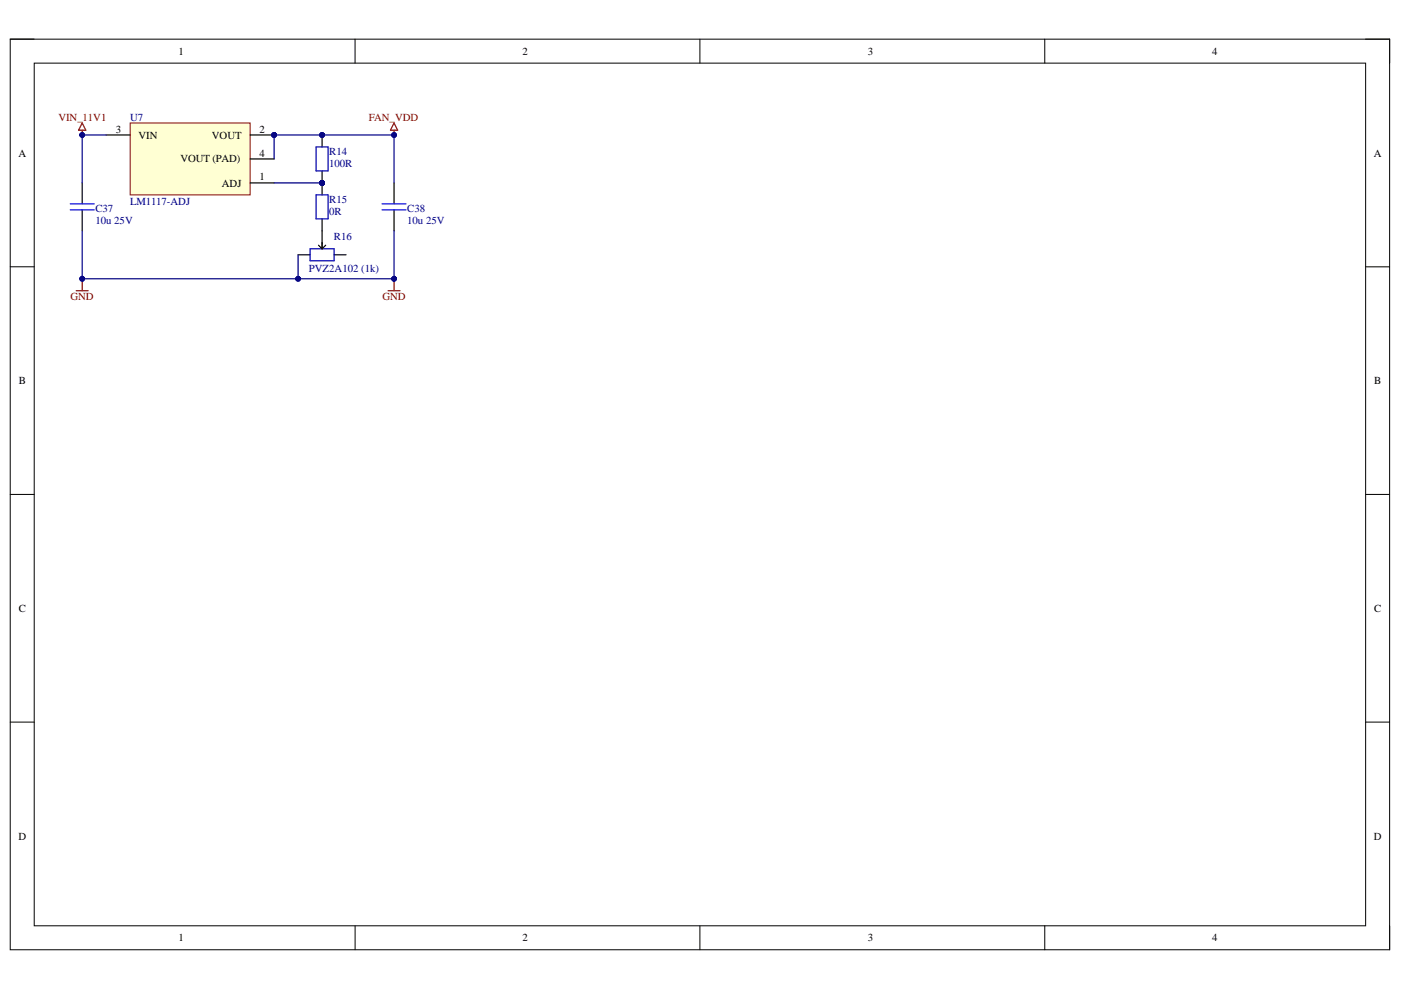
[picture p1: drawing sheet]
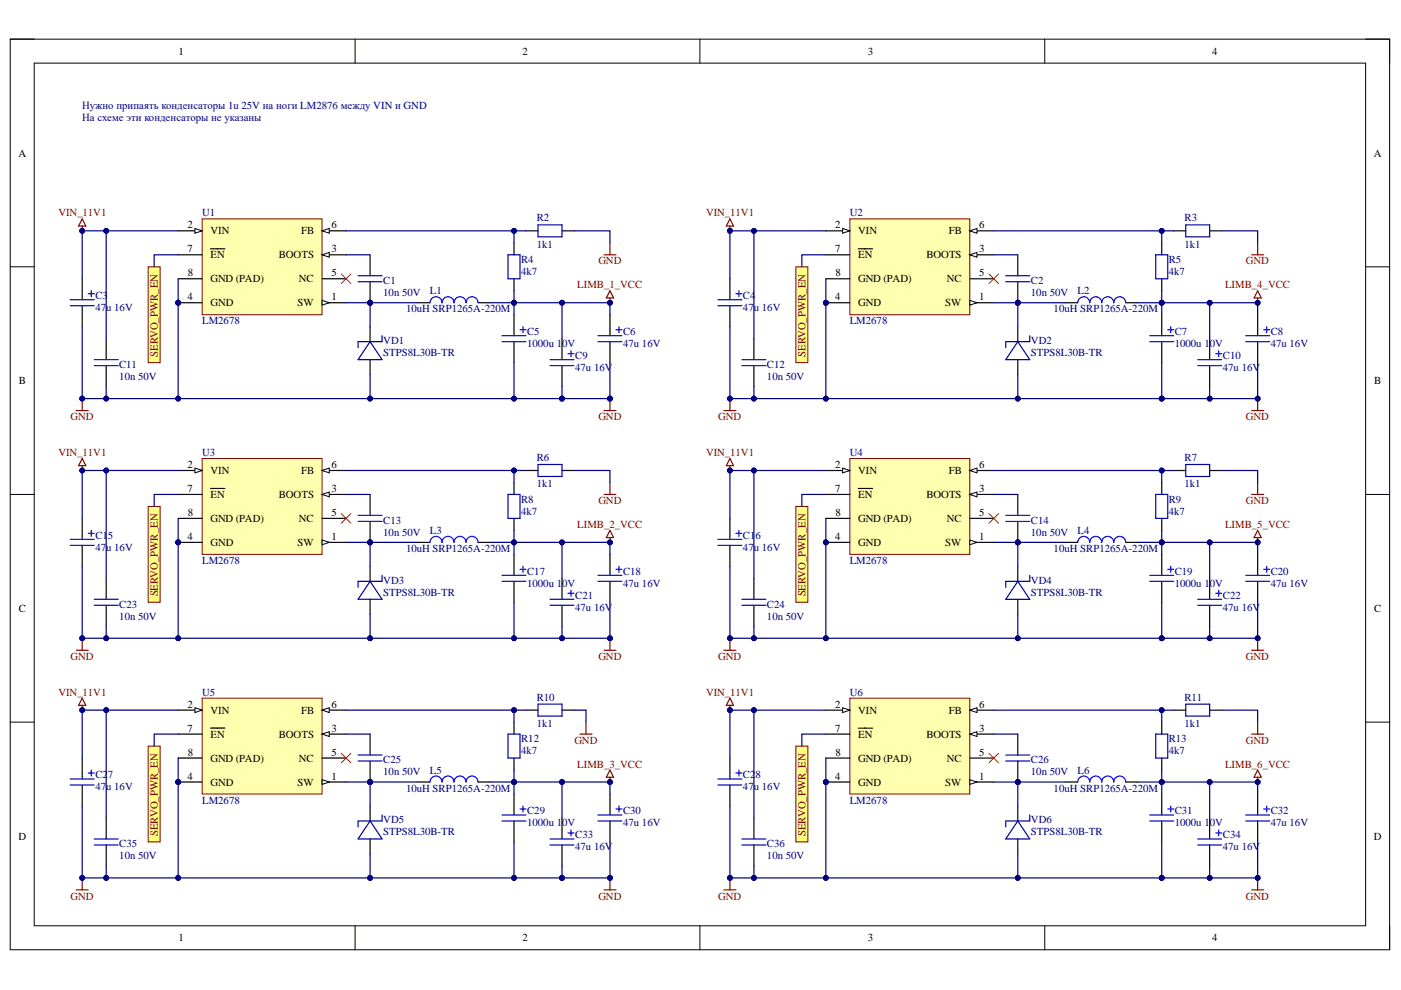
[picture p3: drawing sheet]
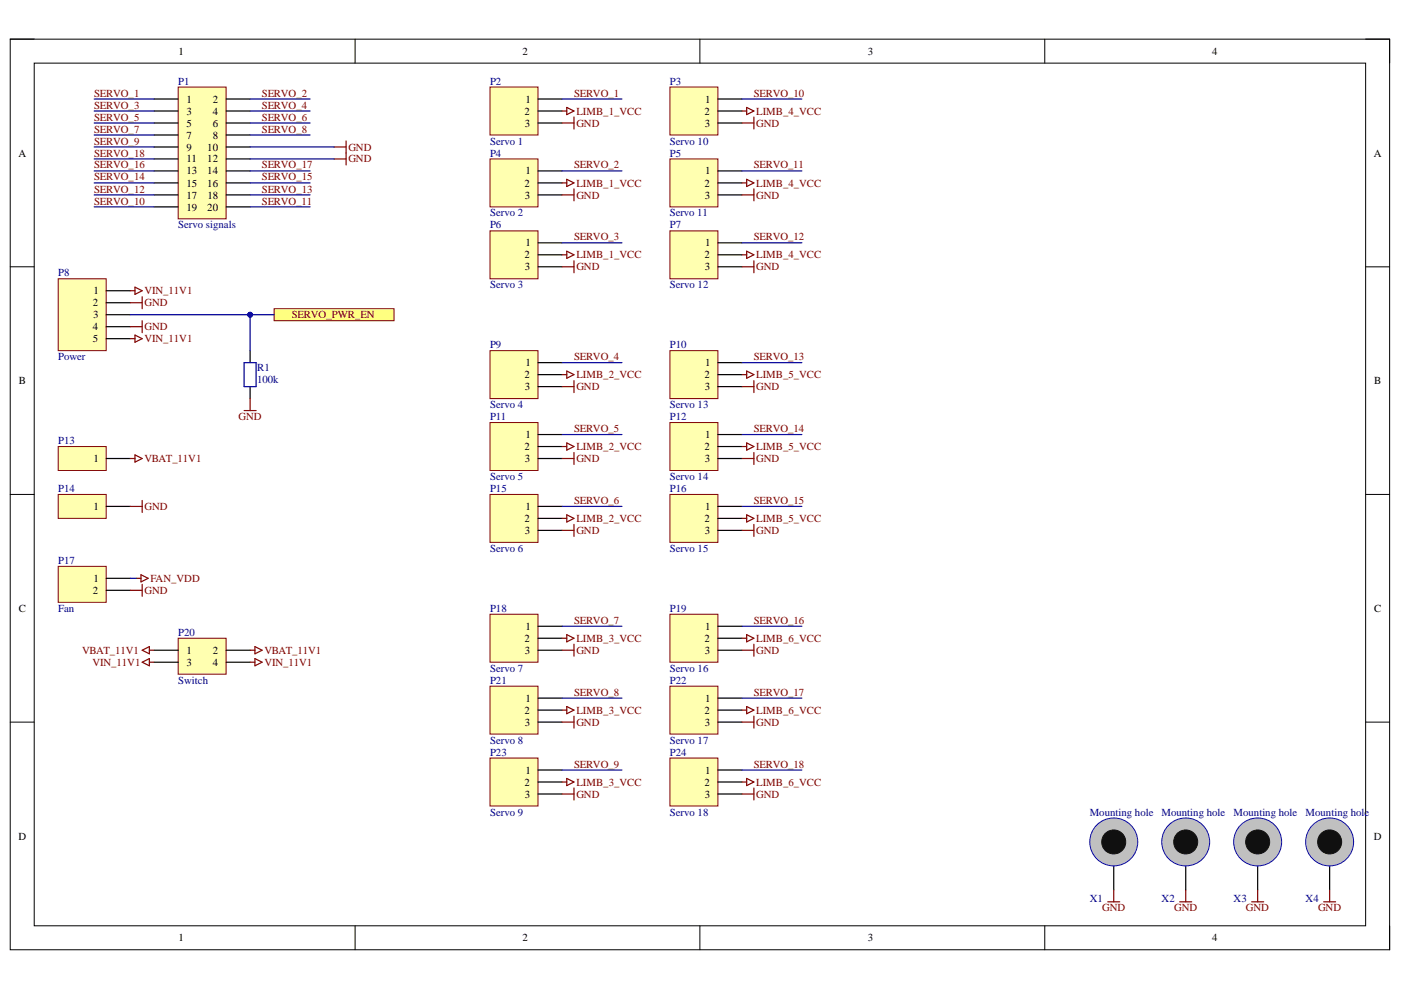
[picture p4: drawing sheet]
# Altium project PowerBoard.PrjPcb
ProjectAuthor: NeoProg; ProjectRevision: 1.00; ProjectStatus: D
4 sheets, 101 parts. Net scope: hierarchical (ports join the sheet entries above them; power ports are global).
Board file: PCB.PcbDoc
Sheets:
  Main.SchDoc
    Connectors = Connectors.SchDoc
    Main DC-DC = Main DC-DC.SchDoc
    Power = Power.SchDoc

## Sheet Main.SchDoc
size A3; SheetNumber: 1; SheetTotal: 1

### Sub-sheets
Connectors = Connectors.SchDoc: SERVO_PWR_EN
Main DC-DC = Main DC-DC.SchDoc: SERVO_PWR_EN
Power = Power.SchDoc: no entries

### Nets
SERVO_PWR_EN: sheet Connectors/SERVO_PWR_EN, sheet Main DC-DC/SERVO_PWR_EN

## Sheet Connectors.SchDoc
size A4; SheetNumber: 1; SheetTotal: 1

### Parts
P1  Servo signals  [IDC-20]
P2  Servo 1  [PLS-3 2.54]
P3  Servo 10  [PLS-3 2.54]
P4  Servo 2  [PLS-3 2.54]
P5  Servo 11  [PLS-3 2.54]
P6  Servo 3  [PLS-3 2.54]
P7  Servo 12  [PLS-3 2.54]
P8  Power  [PLS-5 2.54]
P9  Servo 4  [PLS-3 2.54]
P10  Servo 13  [PLS-3 2.54]
P11  Servo 5  [PLS-3 2.54]
P12  Servo 14  [PLS-3 2.54]
P13  (no value)  [WIRE_SMD_5X5]
P14  (no value)  [WIRE_SMD_5X5]
P15  Servo 6  [PLS-3 2.54]
P16  Servo 15  [PLS-3 2.54]
P17  Fan  [PLS-2 2.54]
P18  Servo 7  [PLS-3 2.54]
P19  Servo 16  [PLS-3 2.54]
P20  Switch  [PLD-2 2.54]
P21  Servo 8  [PLS-3 2.54]
P22  Servo 17  [PLS-3 2.54]
P23  Servo 9  [PLS-3 2.54]
P24  Servo 18  [PLS-3 2.54]
R1  100k  [R_0603/1608]
X1  Mounting hole  [HOLE_M3_D6.0/3.5]  (no BOM)
X2  Mounting hole  [HOLE_M3_D6.0/3.5]  (no BOM)
X3  Mounting hole  [HOLE_M3_D6.0/3.5]  (no BOM)
X4  Mounting hole  [HOLE_M3_D6.0/3.5]  (no BOM)

### Ports
SERVO_PWR_EN

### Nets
FAN_VDD: P17.1
GND: P1.10 P1.12 P2.3 P3.3 P4.3 P5.3 P6.3 P7.3 P8.2 P8.4 P9.3 P10.3 P11.3 P12.3 P14.1 P15.3 P16.3 P17.2 P18.3 P19.3 P21.3 P22.3 P23.3 P24.3 R1.2 X1.1 X2.1 X3.1 X4.1
LIMB_1_VCC: P2.2 P4.2 P6.2
LIMB_2_VCC: P9.2 P11.2 P15.2
LIMB_3_VCC: P18.2 P21.2 P23.2
LIMB_4_VCC: P3.2 P5.2 P7.2
LIMB_5_VCC: P10.2 P12.2 P16.2
LIMB_6_VCC: P19.2 P22.2 P24.2
VBAT_11V1: P13.1 P20.1 P20.2
VIN_11V1: P8.1 P8.5 P20.3 P20.4
SERVO_1: P1.1 P2.1
SERVO_2: P1.2 P4.1
SERVO_3: P1.3 P6.1
SERVO_4: P1.4 P9.1
SERVO_5: P1.5 P11.1
SERVO_6: P1.6 P15.1
SERVO_7: P1.7 P18.1
SERVO_8: P1.8 P21.1
SERVO_9: P1.9 P23.1
SERVO_10: P1.19 P3.1
SERVO_11: P1.20 P5.1
SERVO_12: P1.17 P7.1
SERVO_13: P1.18 P10.1
SERVO_14: P1.15 P12.1
SERVO_15: P1.16 P16.1
SERVO_16: P1.13 P19.1
SERVO_17: P1.14 P22.1
SERVO_18: P1.11 P24.1
SERVO_PWR_EN: P8.3 R1.1 ; port SERVO_PWR_EN

## Sheet Main DC-DC.SchDoc
size A4; SheetNumber: 1; SheetTotal: 1

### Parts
C1  10n 50V  [C_0805/2012]
C2  10n 50V  [C_0805/2012]
C3  47u 16V  [TECAP_TYPE_C]
C4  47u 16V  [TECAP_TYPE_C]
C5  1000u 10V  [ECAP_D10.0x10.5]
C6  47u 16V  [TECAP_TYPE_D]
C7  1000u 10V  [ECAP_D10.0x10.5]
C8  47u 16V  [TECAP_TYPE_D]
C9  47u 16V  [TECAP_TYPE_D]
C10  47u 16V  [TECAP_TYPE_D]
C11  10n 50V  [C_0805/2012]
C12  10n 50V  [C_0805/2012]
C13  10n 50V  [C_0805/2012]
C14  10n 50V  [C_0805/2012]
C15  47u 16V  [TECAP_TYPE_C]
C16  47u 16V  [TECAP_TYPE_C]
C17  1000u 10V  [ECAP_D10.0x10.5]
C18  47u 16V  [TECAP_TYPE_D]
C19  1000u 10V  [ECAP_D10.0x10.5]
C20  47u 16V  [TECAP_TYPE_D]
C21  47u 16V  [TECAP_TYPE_D]
C22  47u 16V  [TECAP_TYPE_D]
C23  10n 50V  [C_0805/2012]
C24  10n 50V  [C_0805/2012]
C25  10n 50V  [C_0805/2012]
C26  10n 50V  [C_0805/2012]
C27  47u 16V  [TECAP_TYPE_C]
C28  47u 16V  [TECAP_TYPE_C]
C29  1000u 10V  [ECAP_D10.0x10.5]
C30  47u 16V  [TECAP_TYPE_D]
C31  1000u 10V  [ECAP_D10.0x10.5]
C32  47u 16V  [TECAP_TYPE_D]
C33  47u 16V  [TECAP_TYPE_D]
C34  47u 16V  [TECAP_TYPE_D]
C35  10n 50V  [C_0805/2012]
C36  10n 50V  [C_0805/2012]
L1  10uH SRP1265A-220M  [L_13x13]
L2  10uH SRP1265A-220M  [L_13x13]
L3  10uH SRP1265A-220M  [L_13x13]
L4  10uH SRP1265A-220M  [L_13x13]
L5  10uH SRP1265A-220M  [L_13x13]
L6  10uH SRP1265A-220M  [L_13x13]
R2  1k1  [R_0805/2012]
R3  1k1  [R_0805/2012]
R4  4k7  [R_0805/2012]
R5  4k7  [R_0805/2012]
R6  1k1  [R_0805/2012]
R7  1k1  [R_0805/2012]
R8  4k7  [R_0805/2012]
R9  4k7  [R_0805/2012]
R10  1k1  [R_0805/2012]
R11  1k1  [R_0805/2012]
R12  4k7  [R_0805/2012]
R13  4k7  [R_0805/2012]
U1  LM2678  [TO263-7/D2PAK-7]
U2  LM2678  [TO263-7/D2PAK-7]
U3  LM2678  [TO263-7/D2PAK-7]
U4  LM2678  [TO263-7/D2PAK-7]
U5  LM2678  [TO263-7/D2PAK-7]
U6  LM2678  [TO263-7/D2PAK-7]
VD1  STPS8L30B-TR  [TO252AA/DPAK]
VD2  STPS8L30B-TR  [TO252AA/DPAK]
VD3  STPS8L30B-TR  [TO252AA/DPAK]
VD4  STPS8L30B-TR  [TO252AA/DPAK]
VD5  STPS8L30B-TR  [TO252AA/DPAK]
VD6  STPS8L30B-TR  [TO252AA/DPAK]

### Ports
SERVO_PWR_EN

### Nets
GND: C3.2(NEG) C4.2(NEG) C5.2(NEG) C6.2(NEG) C7.2(NEG) C8.2(NEG) C9.2(NEG) C10.2(NEG) C11.2 C12.2 C15.2(NEG) C16.2(NEG) C17.2(NEG) C18.2(NEG) C19.2(NEG) C20.2(NEG) C21.2(NEG) C22.2(NEG) C23.2 C24.2 C27.2(NEG) C28.2(NEG) C29.2(NEG) C30.2(NEG) C31.2(NEG) C32.2(NEG) C33.2(NEG) C34.2(NEG) C35.2 C36.2 R2.2 R3.2 R6.2 R7.2 R10.2 R11.2 U1.4(GND) U1.8(GND_(PAD)) U2.4(GND) U2.8(GND_(PAD)) U3.4(GND) U3.8(GND_(PAD)) U4.4(GND) U4.8(GND_(PAD)) U5.4(GND) U5.8(GND_(PAD)) U6.4(GND) U6.8(GND_(PAD)) VD1.1 VD2.1 VD3.1 VD4.1 VD5.1 VD6.1
LIMB_1_VCC: C5.1(POS) C6.1(POS) C9.1(POS) L1.2 R4.2
LIMB_2_VCC: C17.1(POS) C18.1(POS) C21.1(POS) L3.2 R8.2
LIMB_3_VCC: C29.1(POS) C30.1(POS) C33.1(POS) L5.2 R12.2
LIMB_4_VCC: C7.1(POS) C8.1(POS) C10.1(POS) L2.2 R5.2
LIMB_5_VCC: C19.1(POS) C20.1(POS) C22.1(POS) L4.2 R9.2
LIMB_6_VCC: C31.1(POS) C32.1(POS) C34.1(POS) L6.2 R13.2
VIN_11V1: C3.1(POS) C4.1(POS) C11.1 C12.1 C15.1(POS) C16.1(POS) C23.1 C24.1 C27.1(POS) C28.1(POS) C35.1 C36.1 U1.2(VIN) U2.2(VIN) U3.2(VIN) U4.2(VIN) U5.2(VIN) U6.2(VIN)
SERVO_PWR_EN: U1.7(~{EN}) U2.7(~{EN}) U3.7(~{EN}) U4.7(~{EN}) U5.7(~{EN}) U6.7(~{EN}) ; port SERVO_PWR_EN
NetC1_1: C1.1 U1.3(BOOTS)
NetC1_2: C1.2 L1.1 U1.1(SW) VD1.2
NetC2_1: C2.1 U2.3(BOOTS)
NetC2_2: C2.2 L2.1 U2.1(SW) VD2.2
NetC13_1: C13.1 U3.3(BOOTS)
NetC13_2: C13.2 L3.1 U3.1(SW) VD3.2
NetC14_1: C14.1 U4.3(BOOTS)
NetC14_2: C14.2 L4.1 U4.1(SW) VD4.2
NetC25_1: C25.1 U5.3(BOOTS)
NetC25_2: C25.2 L5.1 U5.1(SW) VD5.2
NetC26_1: C26.1 U6.3(BOOTS)
NetC26_2: C26.2 L6.1 U6.1(SW) VD6.2
NetR2_1: R2.1 R4.1 U1.6(FB)
NetR3_1: R3.1 R5.1 U2.6(FB)
NetR6_1: R6.1 R8.1 U3.6(FB)
NetR7_1: R7.1 R9.1 U4.6(FB)
NetR10_1: R10.1 R12.1 U5.6(FB)
NetR11_1: R11.1 R13.1 U6.6(FB)

Not connected (* = marked no-connect by the designer): U1 5(NC)*; U2 5(NC)*; U3 5(NC)*; U4 5(NC)*; U5 5(NC)*; U6 5(NC)*

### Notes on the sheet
- Нужно припаять конденсаторы 1u 25V на ноги LM2876 между VIN и GND
- На схеме эти конденсаторы не указаны

## Sheet Power.SchDoc
size A4; SheetNumber: 1; SheetTotal: 1

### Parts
C37  10u 25V  [C_1206/3216]
C38  10u 25V  [C_1206/3216]
R14  100R  [R_0603/1608]
R15  0R  [R_0603/1608]
R16  PVZ2A102 (1k)  [R_VAR_3.2x3.2_SMD]
U7  LM1117-ADJ  [SOT223]

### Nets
FAN_VDD: C38.1 R14.2 U7.2(VOUT) U7.4(VOUT_(PAD))
GND: C37.2 C38.2 R16.1
VIN_11V1: C37.1 U7.3(VIN)
NetR14_1: R14.1 R15.2 U7.1(ADJ)
NetR15_1: R15.1 R16.2

Not connected (* = marked no-connect by the designer): R16 3

## Nets that join several sheets
FAN_VDD: Connectors (P17.1), Power (C38.1 R14.2 U7.2 U7.4)
GND: Connectors (29 pins), Main DC-DC (54 pins), Power (C37.2 C38.2 R16.1)
LIMB_1_VCC: Connectors (P2.2 P4.2 P6.2), Main DC-DC (5 pins)
LIMB_2_VCC: Connectors (P9.2 P11.2 P15.2), Main DC-DC (5 pins)
LIMB_3_VCC: Connectors (P18.2 P21.2 P23.2), Main DC-DC (5 pins)
LIMB_4_VCC: Connectors (P3.2 P5.2 P7.2), Main DC-DC (5 pins)
LIMB_5_VCC: Connectors (P10.2 P12.2 P16.2), Main DC-DC (5 pins)
LIMB_6_VCC: Connectors (P19.2 P22.2 P24.2), Main DC-DC (5 pins)
VIN_11V1: Connectors (P8.1 P8.5 P20.3 P20.4), Main DC-DC (18 pins), Power (C37.1 U7.3)
SERVO_PWR_EN: Connectors (P8.3 R1.1), Main DC-DC (6 pins)

## Assembly variants
Base: all parts fitted
